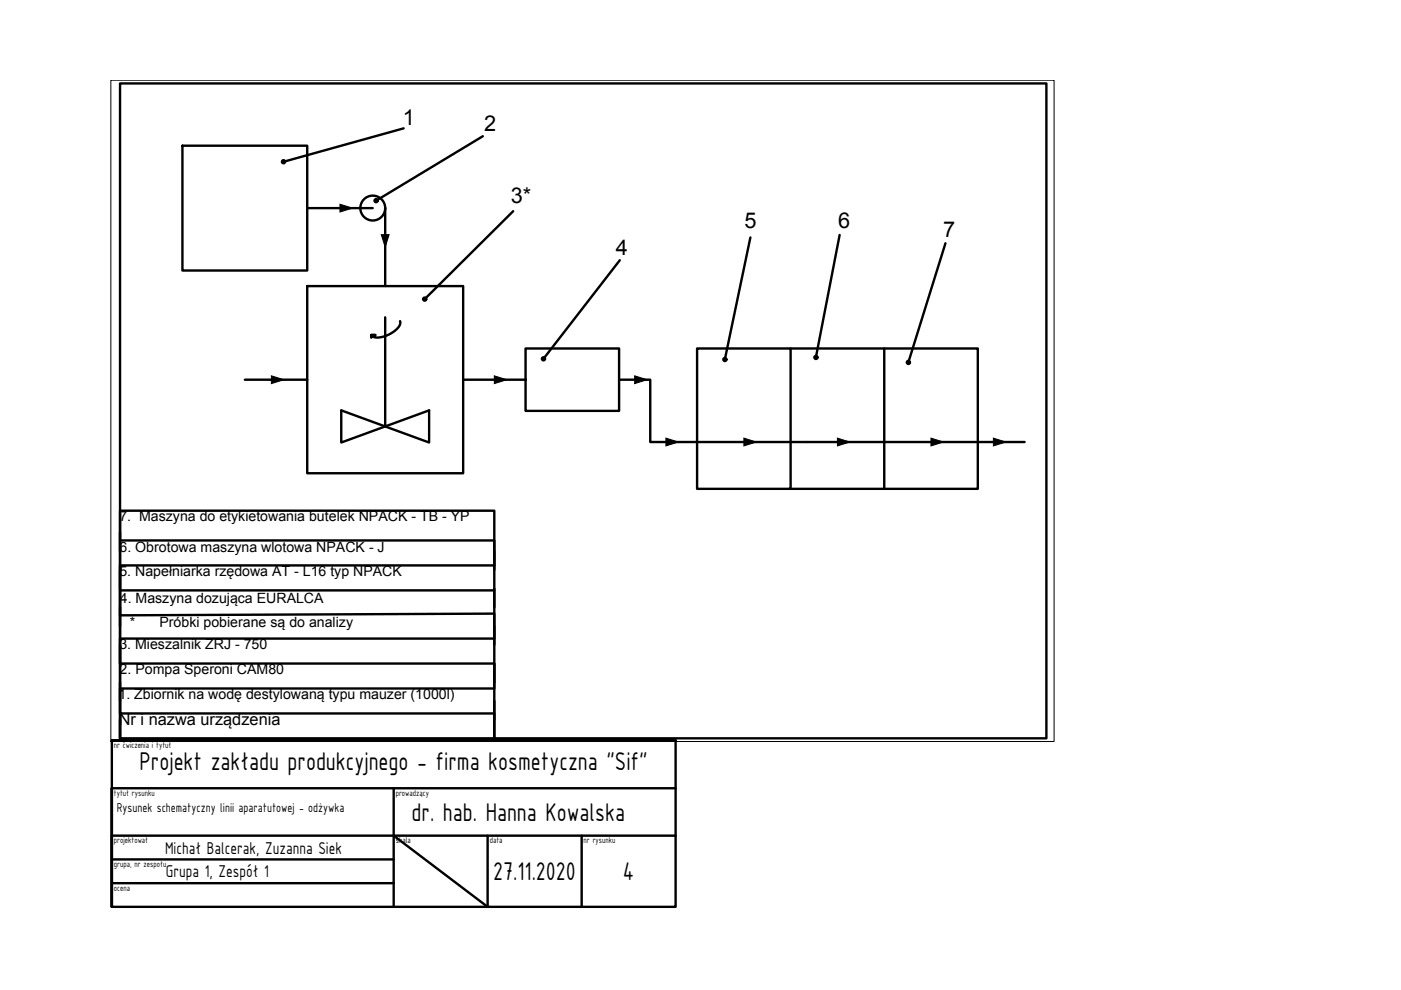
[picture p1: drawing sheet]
<svg xmlns="http://www.w3.org/2000/svg" width="297mm" height="210mm" viewBox="0 0 297 210" stroke-linecap="round" stroke-linejoin="round" font-family="sans-serif">
<!-- layer: gruba - kontury -->
<g fill="none" stroke="#000" stroke-width=".51">
<path d="M25.4 17.7h196.5v138.8h-196.5zM38.7 30.9h26.4v26.5h-26.4zM85.6 27.2l-25.5 7.1M102.4 28.9l-22.7 13.7M65.1 44.1h13.9M81.7 44.1v16.6M108.8 44.8l-18.8 18.6M131.4 55.2l-16.2 20.9M159.1 50.3l-5.4 25.9M178 49.8l-5 26M200.5 51.6l-7.9 25.2M65.1 60.7h33.1v39.6h-33.1z"/>
<path d="M81.7 67.3v23.1l9.3-3.4v6.8l-18.6-6.8v6.8l9.3-3.4M84.8 68.1a2.31 2.31 0 0 1-1.5 2.3 5.1 5.1 0 0 1-4.2 1l-.4-.4h.9h-.9v.6M111.4 73.9h19.9v13.2h-19.9zM147.8 73.9h19.8v29.7h-19.8zM167.6 73.9h19.9v29.7h-19.9M187.5 73.9h19.8v29.7h-19.8M51.9 80.5h13.2M98.2 80.5h13.2M131.3 80.5h6.6v13.2h79.3M25.4 114.6h79.4v5.3h-79.4v5.3M25.4 112.9v4M104.8 116.9v3.9"/>
<path d="M25.4 120.8v4M25.4 128.8v4M25.4 136.7v4M104.8 125.2h-79.4v5.3l79.4-.4v5.3h-79.4v5.3h79.4v5.3h-79.4v5.3h79.4v5.2v-48.2h-79.4v48.2v-3.9M104.8 124.8v4M104.8 132.8v3.9M23.7 156.9h119.5v35.4h-119.5zM25.4 144.6v4M104.8 140.7v3.9M104.8 148.6v4M23.7 177.2h119.5M23.7 167.1h119.5"/>
<path d="M83.5 167.1v25.2M83.5 177.2l19.9 15.1v-15.1M123.3 177.2v15.1M23.7 192.3v-25.2v25.2M23.7 182.2h59.8M23.7 187.3h59.8"/>
<circle cx="60.1" cy="34.3" r=".33"/>
<circle cx="79" cy="44.1" r="2.64"/>
<circle cx="79.7" cy="42.5" r=".33"/>
<circle cx="90" cy="63.4" r=".33"/>
<circle cx="115.2" cy="76.1" r=".33"/>
<circle cx="153.7" cy="76.2" r=".33"/>
<circle cx="173" cy="75.8" r=".33"/>
<circle cx="192.6" cy="76.8" r=".33"/>
</g>
<path d="M72.1 43.3l2.6 .8-2.6 .9zM80.8 49.8h1.7l-.8 2.6zM57.5 79.7l2.7 .8-2.7 .8zM104.8 79.7l2.6 .8-2.6 .8zM134.6 79.7l2.6 .8-2.6 .8zM141.2 92.9l2.6 .8-2.6 .8zM157.7 92.9l2.7 .8-2.7 .8zM177.6 92.9l2.6 .8-2.6 .8zM197.4 92.9l2.6 .8-2.6 .8zM210.6 92.9l2.7 .8-2.7 .8z" fill="#000" stroke="#000" stroke-width=".21"/>
<path d="M23.5 17h200v140.2h-200z" fill="none" stroke="#000" stroke-width=".21"/>
<g font-size="5.9">
<text x="29.6" y="163.4">Projekt zakładu produkcyjnego - firma kosmetyczna &quot;Sif&quot;</text>
<text x="87.3" y="174.1">dr. hab. Hanna Kowalska</text>
<text x="104.6" y="186.6">27.11.2020</text>
<text x="132.1" y="186.6">4</text>
</g>
<g font-size="4.6">
<text x="85.4" y="26.5">1</text>
<text x="102.7" y="27.7">2</text>
<text x="108.3" y="43">3*</text>
<text x="157.8" y="48.4">5</text>
<text x="177.7" y="48.4">6</text>
<text x="200" y="50.2">7</text>
<text x="130.5" y="54.1">4</text>
</g>
<g font-size="3.9">
<text x="35" y="181">Michał Balcerak, Zuzanna Siek</text>
<text x="35.2" y="186">Grupa 1, Zespół 1</text>
</g>
<text font-size="3.5" x="25.2" y="153.7">Nr i nazwa urządzenia</text>
<g font-size="3">
<text x="25.3" y="110.5">7. Maszyna do etykietowania butelek NPACK - TB - YP</text>
<text x="25.3" y="117">6. Obrotowa maszyna wlotowa NPACK - J</text>
<text x="25.3" y="122.1">5. Napełniarka rzędowa AT - L16 typ NPACK</text>
<text x="25.4" y="127.9">4. Maszyna dozująca EURALCA</text>
<text x="25.3" y="137.6">3. Mieszalnik ZRJ - 750</text>
<text x="27.5" y="133">*</text>
<text x="33.8" y="133">Próbki pobierane są do analizy</text>
<text x="25.4" y="142.9">2. Pompa Speroni CAM80</text>
<text x="25.1" y="148.2">1. Zbiornik na wodę destylowaną typu mauzer (1000l)</text>
</g>
<text font-size="2.9" x="24.8" y="172.2">Rysunek schematyczny linii aparatutowej - odżywka</text>
<g font-size="2">
<text x="24.2" y="158.7">nr ćwiczenia i tytuł</text>
<text x="24.2" y="168.7">tytuł rysunku</text>
<text x="83.9" y="168.7">prowadzący</text>
<text x="24.2" y="178.8">projektował</text>
<text x="83.9" y="178.8">skala</text>
<text x="103.8" y="178.8">data</text>
<text x="123.7" y="178.8">nr rysunku</text>
<text x="24.2" y="183.8">grupa, nr zespołu</text>
<text x="24.2" y="188.9">ocena</text>
</g>
</svg>
